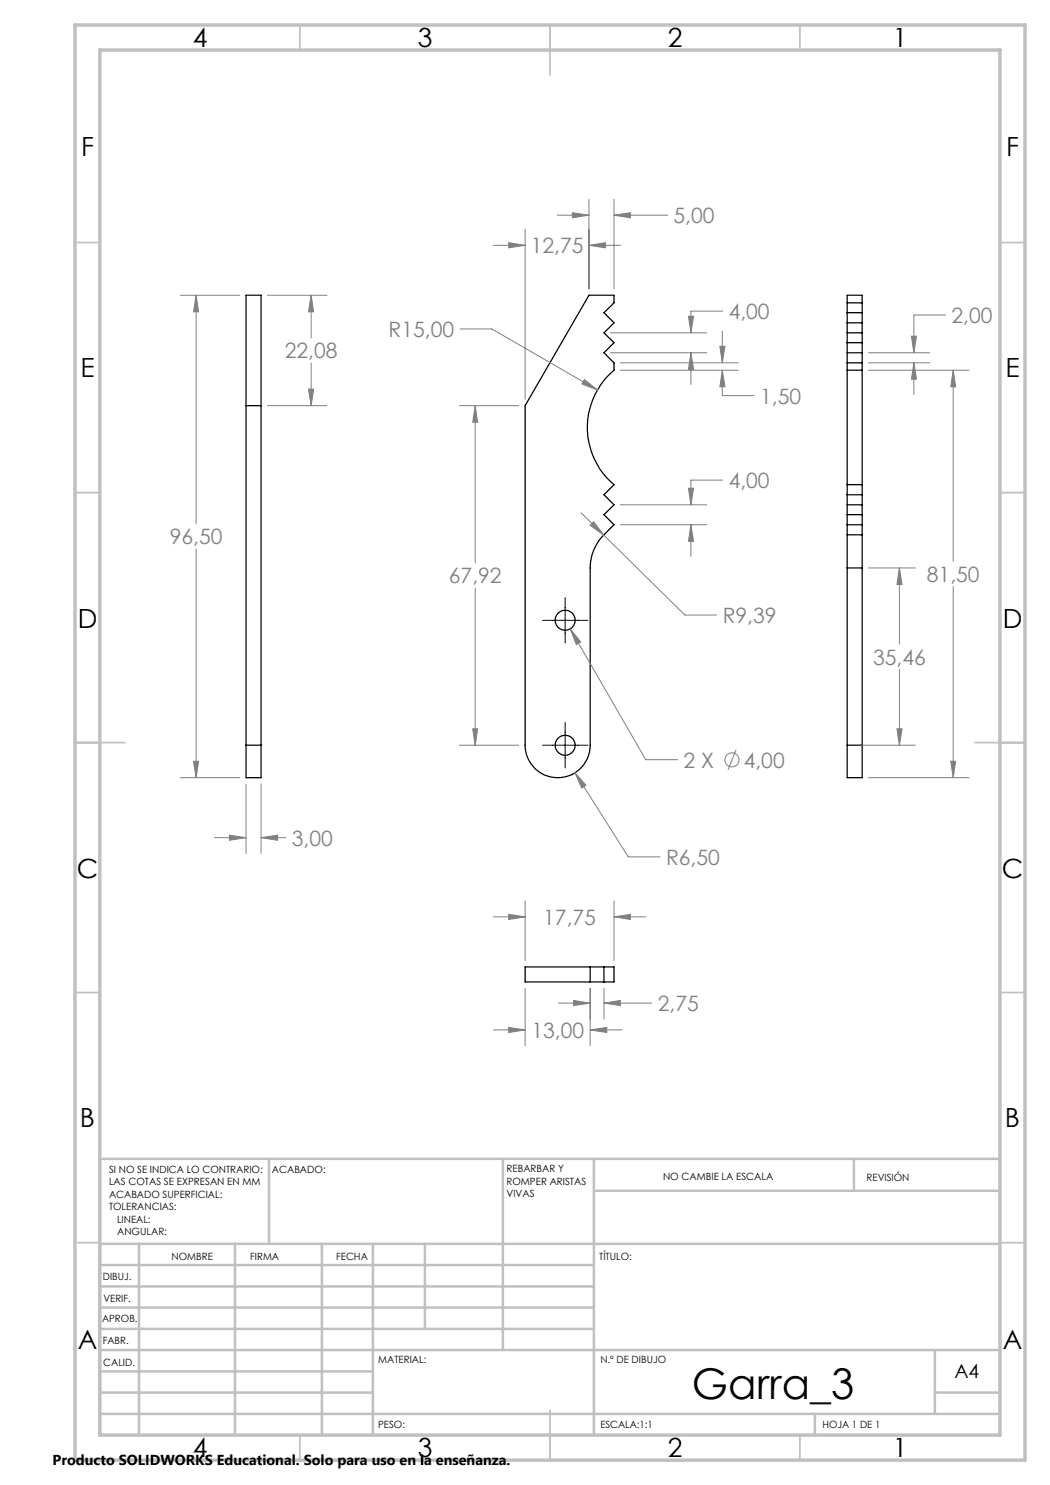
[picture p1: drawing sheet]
<svg xmlns="http://www.w3.org/2000/svg" width="210mm" height="297mm" viewBox="0 0 210 297" stroke-linecap="round" stroke-linejoin="round" font-family="sans-serif">
<g fill="none" stroke="#000" stroke-width=".25">
<path d="M117.8 59.1h5v1.5l-2 1.9 2 2.1-2 2 2 1.9-2 2.1 2 2v1.4a14.9 14.9 0 0 0 0 22.9l-2 2.1 2 2-2 1.9 2 2a14 14 0 0 0-3.9 4.7 9 9 0 0 0-.9 4v35.4a6.5 6.5 0 0 1-6.5 6.5 6.5 6.5 0 0 1-6.5-6.5v-67.9zM169.4 74v22.9M169.4 74v-14.9h3v14.9M169.4 72.6h3M169.4 70.6h3M169.4 74h3M169.4 68.5h3M169.4 66.6h3M169.4 64.6h3M169.4 62.5h3M169.4 60.6h3M172.4 74v22.9"/>
<path d="M49.2 81.1h3M169.4 96.9v10.1M169.4 96.9h3M169.4 99h3M172.4 96.9v10.1M169.4 107v6.6M169.4 113.6v35.4M169.4 101h3M169.4 102.9h3M169.4 104.9h3M169.4 107h3M169.4 113.6h3"/>
<path d="M172.4 107v6.6M172.4 113.6v35.4M49.2 149v6.5h3v-6.5M49.2 149v-89.9h3v89.9M49.2 149h3M169.4 149v6.5h3v-6.5M169.4 149h3M118 193.4h-13v3h13M118 193.4h2.8M118 196.4h2.8M118 193.4v3M120.8 193.4h2v3h-2"/>
<path d="M120.8 193.4v3"/>
<circle cx="113" cy="124.1" r="2"/>
<circle cx="113" cy="149" r="2"/>
</g>
<g fill="none" stroke="#808080" stroke-width=".2">
<path d="M117.8 39.9v17.9M122.8 39.9v17.9M36.1 59.1h11.8M39.2 59.1l.5 3.3h-1zM39.2 59.1v45.7M53.5 59.1h11.9M62.2 59.1l.5 3.3h-1zM62.2 59.1v8.5M98.7 49.1h6.3M101.7 48.5l3.3 .6-3.3 .5zM105 45.9v34M111.4 43h6.4"/>
<path d="M114.5 42.5l3.3 .5-3.3 .6zM117.8 49.1l3.3-.6v1.1zM117.8 49.1h6.3M122.8 43l3.3-.5v1.1zM122.8 43h10.7M61.7 77.8h1l-.5 3.3zM62.2 72.6v8.5M92 65.8h6.4l21.1 12.2M116.9 75.9l2.6 2.1-3.1-1.2zM122.1 70.6h19.3M122.1 66.6h19.3M124.1 74h23.5"/>
<path d="M124.1 72.6h23.5M137.7 63.2h1l-.5 3.4zM138.2 70.6l.5 3.3h-1zM138.2 70.6v6.3M144 69.2h1l-.5 3.4zM144.5 74l.5 3.4h-1zM144.5 74v5.1h6.3M144.5 66.2v6.4M144.5 62.2h-6.3v4.4M173.7 70.6h12.2M173.7 74h20.1M173.7 72.6h12.2"/>
<path d="M182.3 67.2h1l-.5 3.4zM182.8 72.6l.5 3.2h-1zM182.8 72.6v6.3M189.1 63h-6.3v7.6M190.6 74l.5 3.4h-1zM190.6 74v38.3M53.5 81.1h11.9M91.9 81.1h11.9M95 81.1l.5 3.4h-1zM95 81.1v31.5M137.7 97.6h1l-.5 3.4zM144.5 96h-6.3v5"/>
<path d="M39.2 109.8v45.7M95 117.6v31.4M116.2 102.5l4.5 4.5M118 105.1l.7-.8 2 2.7zM120.7 107l16.3 16h6.3M124.1 104.9h17.3M124.1 101h17.3M138.2 104.9l.5 3.4h-1zM138.2 104.9v6.4M173.7 113.6h9.4M179.9 113.6l.5 3.3h-1zM179.9 113.6v15.2"/>
<path d="M190.6 117.3v38.2M114.1 125.8l2 2.6-.8 .5zM114.1 125.8l15.1 26.1h6.3M179.9 133.8v15.2M36.1 155.5h11.8M38.7 152.3h1l-.5 3.2zM49.2 156.8v13.9M52.2 156.8v13.9M91.9 149h11.9M94.5 145.8h1l-.5 3.2zM115 154.5l2.2 2.6-.9 .5zM115 154.5l10.7 16.9h6.3"/>
<path d="M147.2 150l-1.6 4M172.2 149h10.9M173.7 155.5h20.1M179.4 145.8h1l-.5 3.2zM190.1 152.3h1l-.5 3.2zM42.9 167.5h6.3M45.9 167l3.3 .5-3.3 .6zM52.2 167.5l3.3-.5v1.1zM52.2 167.5h5M98.7 183.4h6.3M101.7 182.9l3.3 .5-3.3 .5zM105 180.2v11.9"/>
<path d="M105 197.7v11.5M118 197.7v11.5M120.8 197.7v6.1M122.8 183.4l3.3-.5v1zM122.8 180.2v11.9M122.8 183.4h6.4M98.7 206h6.3M101.7 205.5l3.3 .5-3.3 .5zM111.7 200.6h6.3M114.7 200.1l3.3 .5-3.3 .5zM118 206l3.4-.5v1zM118 206h6.4"/>
<path d="M120.8 200.6l3.3-.5v1zM120.8 200.6h9.6"/>
<circle cx="146.4" cy="152" r="1.42"/>
</g>
<path d="M113 119.5v9.1M108.5 124.1h9.1M108.5 149h9.1M113 144.5v9.1" fill="none" stroke="#000" stroke-width=".2"/>
<g fill="none" stroke="#c0c0c0" stroke-width=".35">
<path d="M60 5v5M110 5v10M160 5v5M15 48.5h5M200 48.5h5M15 98.5h5M200 98.5h5M15 148.5h10M195 148.5h10M15 198.5h5M200 198.5h5M15 248.5h5"/>
<path d="M200 248.5h5M60 287v5M110 282v10M160 287v5"/>
</g>
<g fill="none" stroke="#c0c0c0" stroke-width=".5">
<path d="M53.8 231.8v17M100.6 231.8v38.2M118.8 231.8v55.2M118.8 238.2h81.2M170.8 231.8v6.4M200 231.8h-180v55.2M20 248.8h180M20 257.3h98.8M20 253h98.8M27.8 248.8v38.2M47 248.8v38.2M64.4 248.8v38.2"/>
<path d="M74.6 248.8v38.2M85 248.8v17M20 265.8h98.8M20 261.5h98.8M20 278.5h54.6M20 274.3h54.6M20 270h180M187 278.5h13M187 270v12.8M20 282.8h180M163 282.8v4.2"/>
</g>
<path d="M15 5h190v287h-190zM20 10h180v277h-180z" fill="none" stroke="#c0c0c0" stroke-width=".7"/>
<path d="M117.8 49.1l3.3-.6v1.1zM101.7 48.5l3.3 .6-3.3 .5zM122.8 43l3.3-.5v1.1zM114.5 42.5l3.3 .5-3.3 .6zM95 81.1l.5 3.4h-1zM94.5 145.8h1l-.5 3.2zM115 154.5l1.3 3.1 .9-.5zM114.1 125.8l1.2 3.1 .8-.5zM116.9 75.9l-.5 .9 3.1 1.2zM138.2 104.9l.5 3.4h-1zM137.7 97.6h1l-.5 3.4zM138.2 70.6l.5 3.3h-1zM137.7 63.2h1l-.5 3.4zM144.5 74l.5 3.4h-1zM144 69.2h1l-.5 3.4zM118 105.1l2.7 1.9-2-2.7zM179.9 113.6l.5 3.3h-1zM179.4 145.8h1l-.5 3.2zM182.8 72.6l.5 3.2h-1zM182.3 67.2h1l-.5 3.4zM190.1 152.3h1l-.5 3.2zM190.6 74l.5 3.4h-1zM39.2 59.1l.5 3.3h-1zM38.7 152.3h1l-.5 3.2zM61.7 77.8h1l-.5 3.3zM62.2 59.1l.5 3.3h-1zM45.9 167l3.3 .5-3.3 .6zM52.2 167.5l3.3-.5v1.1zM101.7 182.9l3.3 .5-3.3 .5zM122.8 183.4l3.3-.5v1zM118 206l3.4-.5v1zM101.7 205.5l3.3 .5-3.3 .5zM114.7 200.1l3.3 .5-3.3 .5zM120.8 200.6l3.3-.5v1z" fill="#808080"/>
<text font-size="8.5" x="138.4" y="279.7">Garra_3</text>
<g font-size="5.3">
<text x="38.5" y="9.5">4</text>
<text x="83.5" y="9.5">3</text>
<text x="133.6" y="9.5">2</text>
<text x="178.6" y="9.5">1</text>
<text x="16.2" y="31.2">F</text>
<text x="201.2" y="31.2">F</text>
<text x="16.1" y="75.5">E</text>
<text x="201.1" y="75.5">E</text>
<text x="15.5" y="125.5">D</text>
<text x="200.5" y="125.5">D</text>
<text x="15.4" y="175.5">C</text>
<text x="200.4" y="175.5">C</text>
<text x="16" y="225.5">B</text>
<text x="201" y="225.5">B</text>
<text x="15.5" y="269.7">A</text>
<text x="200.5" y="269.7">A</text>
<text x="38.5" y="291.5">4</text>
<text x="83.5" y="291.5">3</text>
<text x="133.6" y="291.5">2</text>
<text x="178.6" y="291.5">1</text>
</g>
<g font-size="4.2" fill="#808080">
<text x="134.7" y="44.6">5,00</text>
<text x="106.2" y="50.6">12,75</text>
<text x="145.7" y="63.8">4,00</text>
<text x="190.3" y="64.6">2,00</text>
<text x="56.9" y="71.7">22,08</text>
<text x="77.7" y="67.4">R15,00</text>
<text x="152" y="80.7">1,50</text>
<text x="145.7" y="97.6">4,00</text>
<text x="33.9" y="108.9">96,50</text>
<text x="89.8" y="116.7">67,92</text>
<text x="185.4" y="116.4">81,50</text>
<text x="144.5" y="124.6">R9,39</text>
<text x="174.6" y="132.9">35,46</text>
<text x="136.7" y="153.5">2 X</text>
<text x="148.7" y="153.5">4,00</text>
<text x="58.4" y="169.1">3,00</text>
<text x="133.2" y="173">R6,50</text>
<text x="108.6" y="185">17,75</text>
<text x="131.6" y="202.2">2,75</text>
<text x="106.3" y="207.6">13,00</text>
</g>
<text font-size="3.9" x="190.9" y="275.5">A4</text>
<text font-size="2.9" x="10.5" y="292.9">Producto SOLIDWORKS Educational. Solo para uso en la enseñanza.</text>
<g font-size="2">
<text x="21.8" y="234.6">SI NO SE INDICA LO CONTRARIO:</text>
<text x="21.8" y="237.1">LAS COTAS SE EXPRESAN EN MM</text>
<text x="21.8" y="239.6">ACABADO SUPERFICIAL:</text>
<text x="54.4" y="234.6">ACABADO:</text>
<text x="101.3" y="234.5">REBARBAR Y</text>
<text x="101.3" y="237">ROMPER ARISTAS</text>
<text x="101.3" y="239.5">VIVAS</text>
<text x="132.6" y="236">NO CAMBIE LA ESCALA</text>
<text x="173.3" y="236.2">REVISIÓN</text>
<text x="21.8" y="242.1">TOLERANCIAS:</text>
<text x="23.4" y="244.6">LINEAL:</text>
<text x="23.4" y="247.1">ANGULAR:</text>
<text x="34.3" y="252">NOMBRE</text>
<text x="50" y="251.9">FIRMA</text>
<text x="67.2" y="251.9">FECHA</text>
<text x="119.9" y="251.9">TÍTULO:</text>
<text x="20.6" y="256.1">DIBUJ.</text>
<text x="20.7" y="260.3">VERIF.</text>
<text x="20.4" y="264.4">APROB.</text>
<text x="20.5" y="268.8">FABR.</text>
<text x="20.7" y="273.1">CALID.</text>
<text x="75.6" y="272.5">MATERIAL:</text>
<text x="120.1" y="272.5">N.º DE DIBUJO</text>
<text x="75.6" y="285.5">PESO:</text>
<text x="120.1" y="285.6">ESCALA:1:1</text>
<text x="164.5" y="285.6">HOJA 1 DE 1</text>
</g>
</svg>
